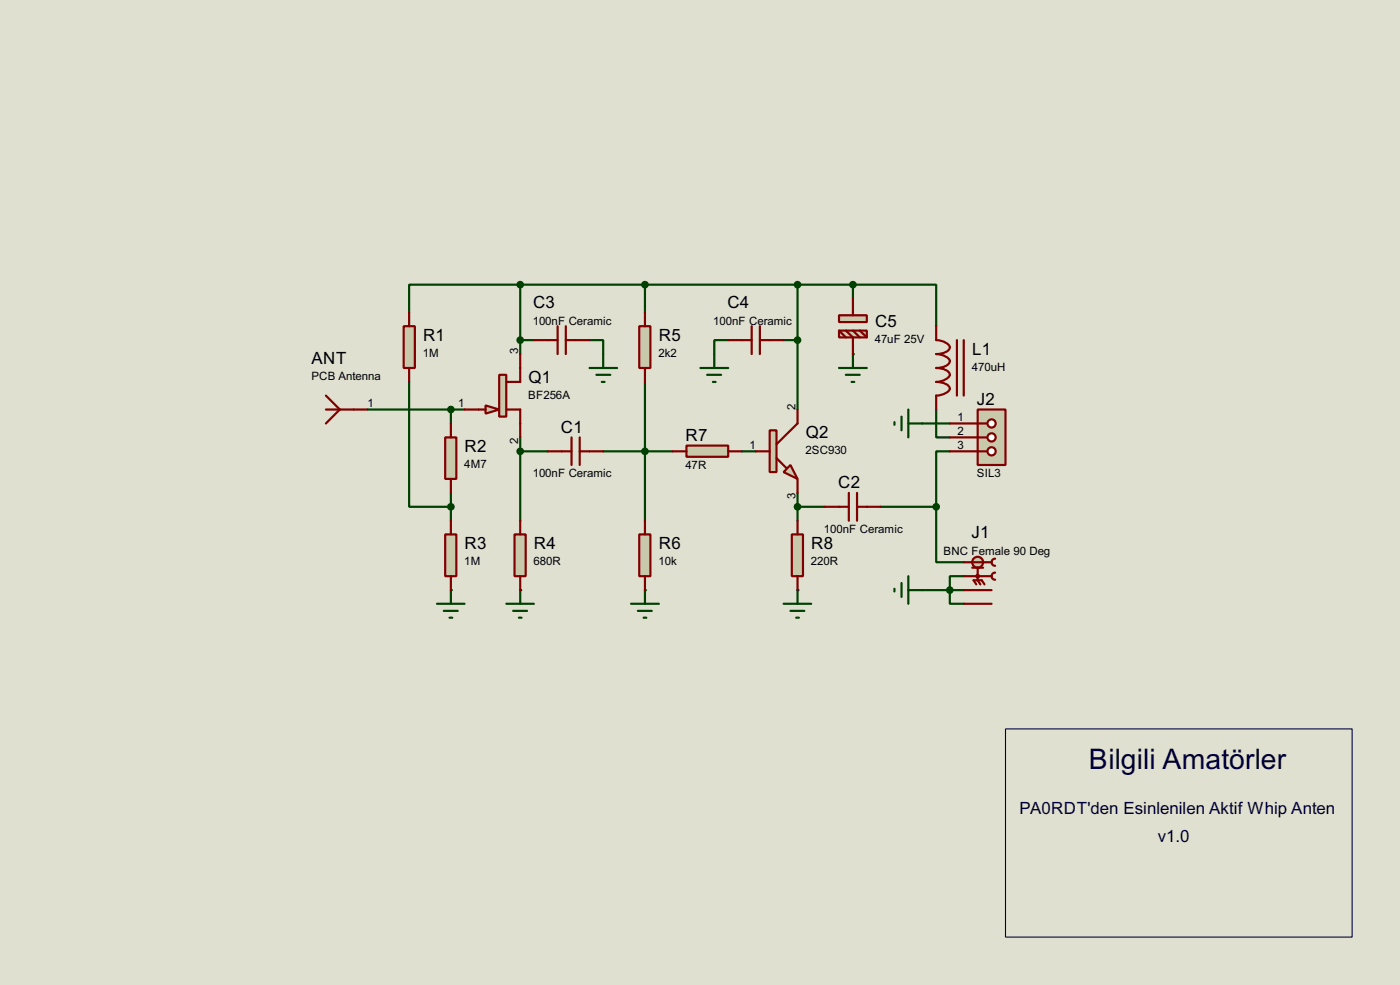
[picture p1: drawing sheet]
<svg xmlns="http://www.w3.org/2000/svg" width="256mm" height="180mm" viewBox="0 0 256 180" stroke-linecap="round" stroke-linejoin="round" font-family="sans-serif">
<path d="M0 0h256.5v180.3h-256.5z" fill="#e0e0d0"/>
<path d="M118.2 52.1v5.1M146.1 52.1h-71.1v5.1M67.4 75h17.7M82.6 75v2.5M108 62.3h2.5v2.5M118.2 69.9v12.7M95.3 80.1v2.5h5.1M110.5 82.6h12.7M135.9 82.6h2.6M146.1 90.2v2.6h5.1" fill="none" stroke="#004000" stroke-width=".4"/>
<circle cx="156.3" cy="64.8" r=".2" fill="#004000"/>
<path d="M95.3 52.1v12.7M156.3 52.1h15.2v7.6M156.3 52.1h-10.2v22.9M156.3 52.1v2.6M75 69.9v22.9h7.6v-2.6M95.3 62.3h2.5M133.4 62.3h-2.5v2.5M143.6 62.3h2.5M146.1 92.8v2.5M169 108h7.6M176.6 105.5h-2.6v5h2.6" fill="none" stroke="#004000" stroke-width=".4"/>
<circle cx="146.1" cy="108" r=".2" fill="#004000"/>
<path d="M118.2 82.6v12.7" fill="none" stroke="#004000" stroke-width=".4"/>
<circle cx="118.2" cy="108" r=".2" fill="#004000"/>
<path d="M95.3 82.6v12.7" fill="none" stroke="#004000" stroke-width=".4"/>
<circle cx="95.3" cy="108" r=".2" fill="#004000"/>
<path d="M82.6 92.8v2.5" fill="none" stroke="#004000" stroke-width=".4"/>
<circle cx="82.6" cy="108" r=".2" fill="#004000"/>
<path d="M169 77.5h5M171.5 75v5.1h2.5M161.3 92.8h10.2M171.5 92.8v10.1h5.1M174 82.6h-2.5v10.2" fill="none" stroke="#004000" stroke-width=".4"/>
<path d="M74 59.7h2v7.7h-2z" fill="#c8c8aa" stroke="#800000" stroke-width=".4"/>
<path d="M75 57.2v2.5M75 67.4v2.5" fill="none" stroke="#800000" stroke-width=".4"/>
<path d="M81.6 80.1h2v7.6h-2z" fill="#c8c8aa" stroke="#800000" stroke-width=".4"/>
<path d="M59.7 75h7.7M59.7 72.4l2.6 2.6-2.6 2.5M82.6 77.5v2.6M82.6 87.7v2.5" fill="none" stroke="#800000" stroke-width=".4"/>
<path d="M89 74.2l2.5 .8-2.5 .7z" fill-rule="evenodd" fill="#c8c8aa" stroke="#800000" stroke-width=".4"/>
<path d="M91.5 68.6h1.3v7.7h-1.3z" fill="#c8c8aa" stroke="#800000" stroke-width=".4"/>
<path d="M85.1 75h3.9M92.8 75h2.5v5.1M95.3 64.8v5.1h-2.5M100.4 82.6h4.3M104.7 80.1v5M106.2 80.1v5M106.2 82.6h4.3" fill="none" stroke="#800000" stroke-width=".4"/>
<g fill="#004000" stroke="#004000" stroke-width=".4">
<circle cx="82.6" cy="75" r=".5"/>
<circle cx="95.3" cy="82.6" r=".5"/>
</g>
<path d="M117.1 59.7h2.1v7.7h-2.1z" fill="#c8c8aa" stroke="#800000" stroke-width=".4"/>
<path d="M118.2 57.2v2.5M118.2 67.4v2.5" fill="none" stroke="#800000" stroke-width=".4"/>
<circle cx="95.3" cy="52.1" r=".5" fill="#004000" stroke="#004000" stroke-width=".4"/>
<path d="M125.8 81.6h7.6v2h-7.6z" fill="#c8c8aa" stroke="#800000" stroke-width=".4"/>
<path d="M123.2 82.6h2.6M133.4 82.6h2.5" fill="none" stroke="#800000" stroke-width=".4"/>
<circle cx="118.1" cy="82.6" r=".5" fill="#004000" stroke="#004000" stroke-width=".4"/>
<path d="M144.8 85.1l1.3 2.6-2.5-1.3z" fill="#c8c8aa" stroke="#800000" stroke-width=".4"/>
<path d="M141 78.8h1.3v7.6h-1.3z" fill="#c8c8aa" stroke="#800000" stroke-width=".4"/>
<path d="M102.2 59.7v5.1M103.7 59.7v5.1M97.8 62.3h4.4M103.7 62.3h4.3M146.1 75v2.5l-3.8 3.8M138.5 82.6h2.5M142.3 83.9l1.8 1.8M146.1 87.7v2.5M151.2 92.8h4.3M155.5 90.2v5.1M157 90.2v5.1M157 92.8h4.3" fill="none" stroke="#800000" stroke-width=".4"/>
<g fill="#004000" stroke="#004000" stroke-width=".4">
<circle cx="146.1" cy="92.8" r=".5"/>
<circle cx="118.1" cy="52.1" r=".5"/>
<circle cx="146.1" cy="52.1" r=".5"/>
</g>
<path d="M108 67.4h5.1M109.3 68.6h2.5M110.3 69.9h.5M110.5 64.8v2.6M153.7 67.4h5.1M155 68.6h2.5M156 69.9h.5M156.3 64.8v2.6" fill="none" stroke="#004000" stroke-width=".4"/>
<g fill="#c8c8aa" stroke="#800000" stroke-width=".4">
<path d="M153.7 57.7h5.1v1.3h-5.1z"/>
<path d="M153.7 60.5h5.1v1.3h-5.1z"/>
</g>
<path d="M156.3 54.7v3M153.7 60.5l1.3 1.3M155 60.5l1.3 1.3v3M156.3 60.5l1.2 1.3M157.5 60.5l1.3 1.3" fill="none" stroke="#800000" stroke-width=".4"/>
<circle cx="156.2" cy="52.1" r=".5" fill="#004000" stroke="#004000" stroke-width=".4"/>
<circle cx="179.1" cy="102.9" r="1" fill="#c8c8aa" stroke="#800000" stroke-width=".4"/>
<path d="M178.1 103.9h2M179.1 103.9v2.3" fill="none" stroke="#800000" stroke-width=".4"/>
<circle cx="179.1" cy="105.5" r=".25" fill="#c8c8aa" stroke="#800000" stroke-width=".4"/>
<g fill="none" stroke="#800000" stroke-width=".4">
<path d="M137.7 59.7v5.1M139.2 59.7v5.1M171.5 59.7v2.6a2.58 2.58 0 0 1 2.5 1.3 2.27 2.27 0 0 1-2.5 1.2 2.65 2.65 0 0 1 2.5 1.3 2.24 2.24 0 0 1-2.5 1.3 2.27 2.27 0 0 1 2.5 1.2 2.66 2.66 0 0 1-2.5 1.3 2.27 2.27 0 0 1 2.5 1.3 2.65 2.65 0 0 1-2.5 1.2v2.6M133.4 62.3h4.3M139.2 62.3h4.4M175.3 62.3v10.1M176.6 62.3v10.1M176.6 102.9h5.1M176.6 105.5h5.1M176.6 108h5.1M176.6 110.5h5.1M178.9 107l-.5-.8h1.5l.5 .8"/>
<path d="M179.1 106.2l.5 .8M181.7 102.9a.63 .63 0 0 0 .6 .7M181.7 105.5a.63 .63 0 0 0 .6 .6M182.3 102.3a.63 .63 0 0 0-.6 .6M182.3 104.8a.63 .63 0 0 0-.6 .7"/>
</g>
<g fill="#004000" stroke="#004000" stroke-width=".4">
<circle cx="174" cy="108" r=".5"/>
<circle cx="95.3" cy="62.3" r=".5"/>
<circle cx="146.1" cy="62.3" r=".5"/>
<circle cx="82.6" cy="92.8" r=".5"/>
</g>
<path d="M128.3 67.4h5.1M129.6 68.6h2.5M130.6 69.9h.5M130.9 64.8v2.6M143.6 110.5h5M144.8 111.8h2.6M145.9 113.1h.5M146.1 108v2.5M163.9 107.8v.5M165.2 106.7v2.6M166.4 108h2.6M166.4 105.5v5" fill="none" stroke="#004000" stroke-width=".4"/>
<path d="M184.2 133.4h63.5v38.1h-63.5z" fill="none" stroke="#000040" stroke-width=".2"/>
<path d="M145.1 97.8h2v7.7h-2z" fill="#c8c8aa" stroke="#800000" stroke-width=".4"/>
<path d="M146.1 95.3v2.5M146.1 105.5v2.5" fill="none" stroke="#800000" stroke-width=".4"/>
<path d="M115.6 110.5h5.1M116.9 111.8h2.5M117.9 113.1h.5M118.2 108v2.5" fill="none" stroke="#004000" stroke-width=".4"/>
<path d="M117.1 97.8h2.1v7.7h-2.1z" fill="#c8c8aa" stroke="#800000" stroke-width=".4"/>
<path d="M118.2 95.3v2.5M118.2 105.5v2.5" fill="none" stroke="#800000" stroke-width=".4"/>
<path d="M92.8 110.5h5M94 111.8h2.6M95.1 113.1h.5M95.3 108v2.5" fill="none" stroke="#004000" stroke-width=".4"/>
<path d="M94.3 97.8h2v7.7h-2z" fill="#c8c8aa" stroke="#800000" stroke-width=".4"/>
<path d="M95.3 95.3v2.5M95.3 105.5v2.5" fill="none" stroke="#800000" stroke-width=".4"/>
<path d="M80.1 110.5h5M81.3 111.8h2.6M82.4 113.1h.5M82.6 108v2.5" fill="none" stroke="#004000" stroke-width=".4"/>
<path d="M81.6 97.8h2v7.7h-2z" fill="#c8c8aa" stroke="#800000" stroke-width=".4"/>
<path d="M82.6 95.3v2.5M82.6 105.5v2.5" fill="none" stroke="#800000" stroke-width=".4"/>
<path d="M179.1 75h5.1v10.1h-5.1z" fill="#c8c8aa" stroke="#800000" stroke-width=".4"/>
<path d="M179.1 77.5h1.8" fill="none" stroke="#800000" stroke-width=".4"/>
<circle cx="181.6" cy="77.5" r=".75" fill="#feffff" stroke="#800000" stroke-width=".4"/>
<path d="M179.1 80.1h1.8" fill="none" stroke="#800000" stroke-width=".4"/>
<circle cx="181.6" cy="80.1" r=".75" fill="#feffff" stroke="#800000" stroke-width=".4"/>
<path d="M179.1 82.6h1.8" fill="none" stroke="#800000" stroke-width=".4"/>
<circle cx="181.6" cy="82.6" r=".75" fill="#feffff" stroke="#800000" stroke-width=".4"/>
<path d="M174 77.5h5.1M174 80.1h5.1M174 82.6h5.1" fill="none" stroke="#800000" stroke-width=".4"/>
<circle cx="171.5" cy="92.8" r=".5" fill="#004000" stroke="#004000" stroke-width=".4"/>
<path d="M163.9 77.3v.5M165.2 76.3v2.5M166.4 77.5h2.6M166.4 75v5.1" fill="none" stroke="#004000" stroke-width=".4"/>
<text font-size="5.8" fill="#000040" x="199.5" y="140.7">Bilgili Amatörler</text>
<g font-size="3.5">
<text x="97.7" y="56.4">C3</text>
<text x="133.3" y="56.4">C4</text>
<text x="160.3" y="59.9">C5</text>
<text x="77.5" y="62.4">R1</text>
<text x="120.7" y="62.4">R5</text>
<text x="178.1" y="64.9">L1</text>
<text x="57.1" y="66.6">ANT</text>
<text x="96.8" y="70.1">Q1</text>
<text x="179" y="74.1">J2</text>
<text x="85.1" y="82.8">R2</text>
<text x="102.8" y="79.3">C1</text>
<text x="125.6" y="80.8">R7</text>
<text x="147.6" y="80.2">Q2</text>
<text x="153.6" y="89.4">C2</text>
<text x="85.1" y="100.5">R3</text>
<text x="97.8" y="100.5">R4</text>
<text x="120.7" y="100.5">R6</text>
<text x="148.6" y="100.5">R8</text>
<text x="178" y="98.6">J1</text>
</g>
<g font-size="3.5" fill="#000040">
<text x="186.8" y="149">PA0RDT'den Esinlenilen Aktif Whip Anten</text>
<text x="212.1" y="154.1">v1.0</text>
</g>
<g font-size="2.4">
<text x="97.6" y="59.4">100nF Ceramic</text>
<text x="130.7" y="59.4">100nF Ceramic</text>
<text x="77.5" y="65.4">1M</text>
<text x="94.9" y="64.8" transform="rotate(-90 94.9 64.8)">3</text>
<text x="120.7" y="65.4">2k2</text>
<text x="160.3" y="62.8">47uF 25V</text>
<text x="57" y="69.5">PCB Antenna</text>
<text x="178.1" y="67.9">470uH</text>
<text x="67.4" y="74.6">1</text>
<text x="84" y="74.6">1</text>
<text x="96.8" y="73">BF256A</text>
<text x="145.7" y="75" transform="rotate(-90 145.7 75)">2</text>
<text x="175.4" y="77.1">1</text>
<text x="94.9" y="81.2" transform="rotate(-90 94.9 81.2)">2</text>
<text x="137.3" y="82.2">1</text>
<text x="147.6" y="83.1">2SC930</text>
<text x="175.4" y="79.7">2</text>
<text x="175.4" y="82.2">3</text>
<text x="85.1" y="85.7">4M7</text>
<text x="97.6" y="87.3">100nF Ceramic</text>
<text x="125.6" y="85.8">47R</text>
<text x="178.9" y="87.3">SIL3</text>
<text x="145.7" y="91.3" transform="rotate(-90 145.7 91.3)">3</text>
<text x="151" y="97.5">100nF Ceramic</text>
<text x="172.8" y="101.6">BNC Female 90 Deg</text>
<text x="85.1" y="103.5">1M</text>
<text x="97.8" y="103.5">680R</text>
<text x="120.7" y="103.5">10k</text>
<text x="148.6" y="103.5">220R</text>
</g>
</svg>
